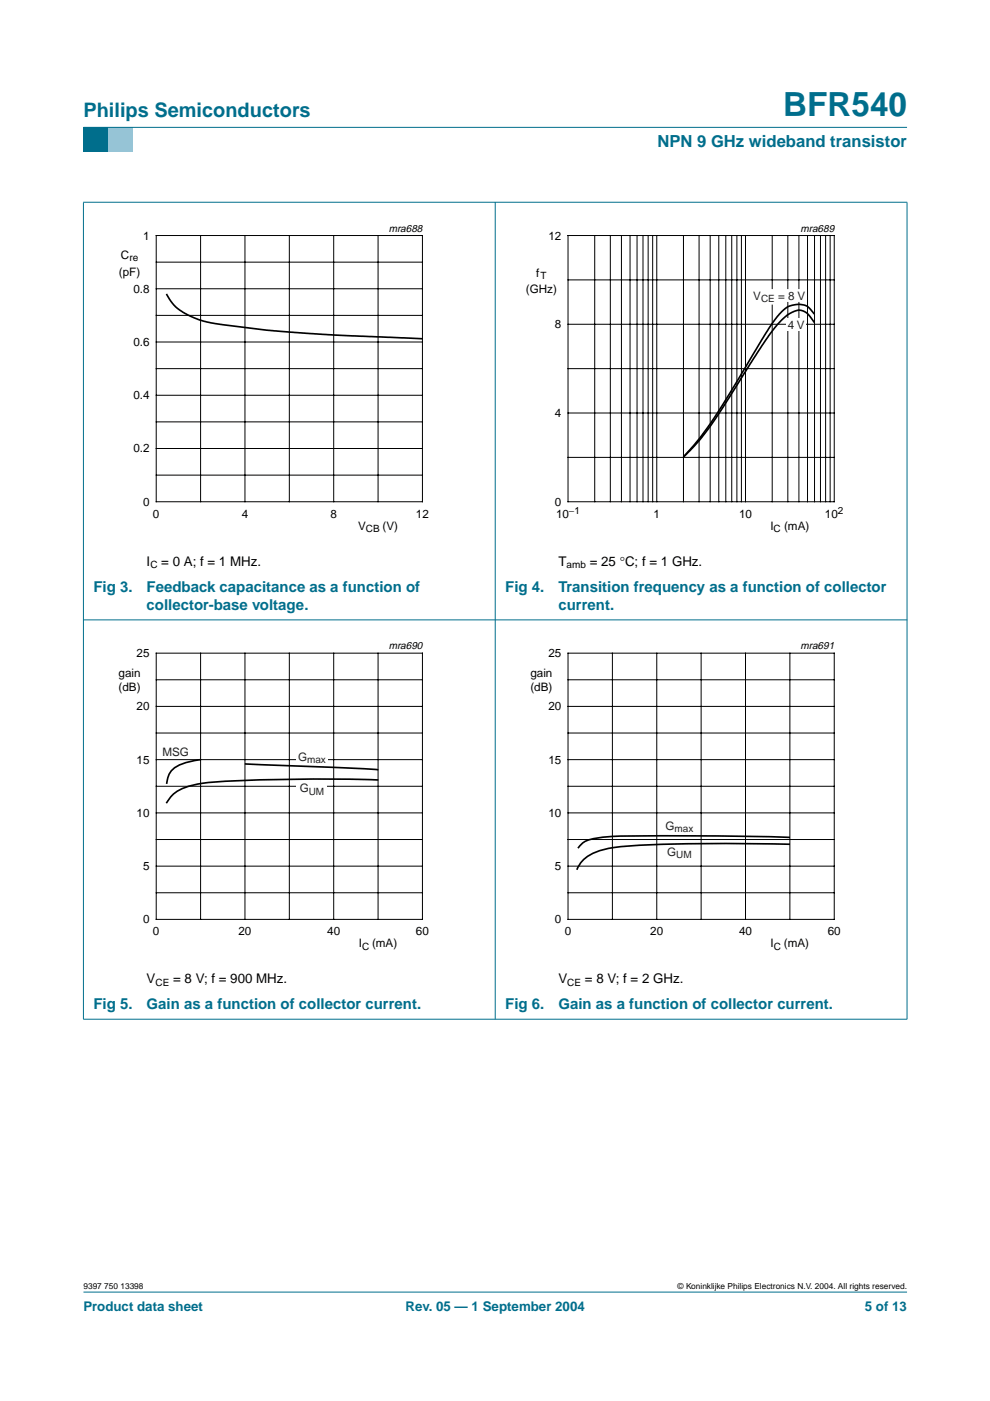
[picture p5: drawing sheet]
<svg xmlns="http://www.w3.org/2000/svg" width="210mm" height="297mm" viewBox="0 0 210 297" stroke-linecap="round" stroke-linejoin="round" font-family="sans-serif">
<path d="M17.7 273.9h174.6z" fill="#006e8c" stroke="#006e8c" stroke-width=".21"/>
<path d="M17.7 27h5.3v5.3h-5.3z" fill-rule="evenodd" fill="#006e8c"/>
<path d="M23 27h5.3v5.3h-5.3z" fill-rule="evenodd" fill="#96c4d6"/>
<g fill="#006e8c" stroke="#006e8c" stroke-width=".21">
<path d="M17.7 27h174.6z"/>
<path d="M17.7 42.9v173.2z"/>
<path d="M105 42.8v173.3z"/>
<path d="M192.3 42.9v173.2z"/>
<path d="M17.6 42.9h174.8z"/>
<path d="M17.6 131.4h174.8z"/>
<path d="M17.6 216.1h174.8z"/>
</g>
<path d="M20.4 47.1h81.9v66.3h-81.9zM107.7 47.1h81.9v66.3h-81.9z" fill="none" stroke="#fff" stroke-width=".21"/>
<g fill="none" stroke="#000" stroke-width=".21">
<path d="M33.1 49.9h56.5v56.5h-56.5zM33.1 55.6h56.5M42.5 49.9v56.5M51.9 49.9v56.5M61.3 49.9v56.5M70.8 49.9v56.5M80.2 49.9v56.5M120.4 49.9h56.5v56.5h-56.5zM120.4 59.3h56.5M126.1 49.9v56.5M129.4 49.9v56.5M131.8 49.9v56.5"/>
<path d="M133.6 49.9v56.5M135.1 49.9v56.5M136.3 49.9v56.5M137.4 49.9v56.5M138.4 49.9v56.5M139.2 49.9v56.5M144.9 49.9v56.5M148.2 49.9v56.5M150.6 49.9v56.5M152.4 49.9v56.5M153.9 49.9v56.5M155.1 49.9v56.5"/>
<path d="M156.2 49.9v56.5M157.2 49.9v56.5M158.1 49.9v56.5M163.7 49.9v56.5M167 49.9v56.5M169.4 49.9v56.5M171.2 49.9v56.5M172.7 49.9v56.5M174 49.9v56.5M175.1 49.9v56.5M176 49.9v56.5M33.1 66.9h56.5"/>
<path d="M33.1 78.2h56.5M33.1 61.2h56.5M33.1 72.5h56.5M120.4 78.2h56.5M120.4 68.8h56.5M33.1 89.4h56.5M33.1 83.8h56.5M33.1 95.1h56.5M120.4 87.6h56.5M120.4 97h56.5M33.1 100.7h56.5"/>
</g>
<path d="M35.3 62.3l1.3 2.1a13.5 13.5 0 0 0 6 3.5l4.5 .9 11.2 1.4 12.4 .8 18.9 .8" fill="none" stroke="#000" stroke-width=".35"/>
<g fill="#fff">
<path d="M161.6 61.3h9.3v2.7h-5.9v.6h-3.4z"/>
<path d="M166.6 67.4h4.2v2.7h-4.2z"/>
</g>
<path d="M172.6 68.4l-1.5-2-.8-.4-.8-.3-1.1 .3-1.1 .6-1.8 1.5-1.7 1.9-2.2 3.2-11 17.2-2.4 3.1-3.3 3.4M172.6 66.6l-1.5-1.7-1.6-.4-2.3 .5-.8 .5-1.1 1.1-2.9 4-7.9 13.1-3.9 6.2-2.2 2.9-3.5 4.1" fill="none" stroke="#000" stroke-width=".35"/>
<path d="M20.4 135.7h81.9v66.3h-81.9z" fill="none" stroke="#fff" stroke-width=".21"/>
<g fill="none" stroke="#000" stroke-width=".21">
<path d="M33.1 138.5h56.5v56.4h-56.5zM42.5 138.5v56.4M51.9 138.5v56.4M61.3 138.5v56.4M70.8 138.5v56.4M80.2 138.5v56.4M33.1 144.1h56.5M33.1 155.4h56.5M33.1 149.8h56.5M33.1 166.7h56.5M33.1 178h56.5M33.1 161.1h56.5"/>
<path d="M33.1 172.3h56.5M33.1 189.3h56.5M33.1 183.6h56.5"/>
</g>
<g fill="#fff">
<path d="M62.7 159.2h6.8v3.3h-6.8z"/>
<path d="M62.8 165.9h6.5v3.4h-6.5z"/>
</g>
<path d="M42.4 161.1a11.6 11.6 0 0 0-5.8 2 4.6 4.6 0 0 0-1.3 3.1M51.9 162l21.3 .8 7 .4M80.2 165.4a375 375 0 0 0-36.2 .5 13.2 13.2 0 0 0-7.4 2.6l-1.3 1.8M167.5 179a397.4 397.4 0 0 0-36.1 .5 12.8 12.8 0 0 0-7.9 3l-1.2 1.9M167.5 177.5a804.8 804.8 0 0 0-37.7-.2l-1.7 .2a9.8 9.8 0 0 0-4.5 1.2l-1.1 1.1" fill="none" stroke="#000" stroke-width=".35"/>
<path d="M107.7 135.7h81.9v66.3h-81.9z" fill="none" stroke="#fff" stroke-width=".21"/>
<g fill="none" stroke="#000" stroke-width=".21">
<path d="M120.4 138.5h56.5v56.4h-56.5zM129.8 138.5v56.4M139.2 138.5v56.4M148.7 138.5v56.4M158.1 138.5v56.4M167.5 138.5v56.4M120.4 144.1h56.5M120.4 155.4h56.5M120.4 149.8h56.5M120.4 166.7h56.5M120.4 178h56.5M120.4 161.1h56.5"/>
<path d="M120.4 172.3h56.5M120.4 189.3h56.5M120.4 183.6h56.5"/>
</g>
<text font-size="7.1" fill="#006e8c" x="166" y="24.7">BFR540</text>
<text font-size="4.2" fill="#006e8c" x="17.7" y="24.9">Philips Semiconductors</text>
<text font-size="3.5" fill="#006e8c" x="139.4" y="31.1">NPN 9 GHz wideband transistor</text>
<g font-size="3.2" fill="#006e8c">
<text x="19.8" y="125.4">Fig 3.</text>
<text x="31.1" y="125.4">Feedback capacitance as a function of</text>
<text x="107.1" y="125.4">Fig 4.</text>
<text x="118.4" y="125.4">Transition frequency as a function of collector</text>
<text x="31.1" y="129.3">collector-base voltage.</text>
<text x="118.4" y="129.3">current.</text>
<text x="19.8" y="214">Fig 5.</text>
<text x="31.1" y="214">Gain as a function of collector current.</text>
<text x="107.1" y="214">Fig 6.</text>
<text x="118.4" y="214">Gain as a function of collector current.</text>
</g>
<g font-size="2.8">
<text x="31.1" y="119.9">I</text>
<text x="34.2" y="119.9">= 0 A; f = 1 MHz.</text>
<text x="118.4" y="119.9">T</text>
<text x="125" y="119.9">= 25 °C; f = 1 GHz.</text>
<text x="31.1" y="208.5">V</text>
<text x="36.7" y="208.5">= 8 V; f = 900 MHz.</text>
<text x="118.4" y="208.5">V</text>
<text x="124" y="208.5">= 8 V; f = 2 GHz.</text>
</g>
<g font-size="2.8" fill="#006e8c">
<text x="17.7" y="278">Product data sheet</text>
<text x="86" y="278">Rev. 05 — 1 September 2004</text>
<text x="183.4" y="278">5 of 13</text>
</g>
<g font-size="2.5">
<text x="30.3" y="50.8">1</text>
<text x="116.3" y="50.8">12</text>
<text x="25.2" y="58.4">(pF)</text>
<text x="25.6" y="54.9">C</text>
<text x="113.7" y="58.7">f</text>
<text x="28.3" y="62.1">0.8</text>
<text x="111.5" y="62.2">(GHz)</text>
<text x="117.7" y="69.6">8</text>
<text x="28.3" y="73.4">0.6</text>
<text x="28.3" y="84.6">0.4</text>
<text x="117.7" y="88.4">4</text>
<text x="28.3" y="95.9">0.2</text>
<text x="30.3" y="107.2">0</text>
<text x="117.7" y="107.2">0</text>
<text x="32.4" y="109.8">0</text>
<text x="51.3" y="109.8">4</text>
<text x="70.1" y="109.8">8</text>
<text x="75.9" y="112.3">V</text>
<text x="81.1" y="112.3">(V)</text>
<text x="88.2" y="109.8">12</text>
<text x="117.9" y="109.8">10</text>
<text x="138.6" y="109.8">1</text>
<text x="156.7" y="109.8">10</text>
<text x="163.3" y="112.3">I</text>
<text x="166.2" y="112.3">(mA)</text>
<text x="174.9" y="109.8">10</text>
<text x="25.1" y="143.5">gain</text>
<text x="29" y="139.3">25</text>
<text x="112.5" y="143.5">gain</text>
<text x="116.3" y="139.3">25</text>
<text x="25.1" y="146.5">(dB)</text>
<text x="112.5" y="146.5">(dB)</text>
<text x="29" y="150.6">20</text>
<text x="116.3" y="150.6">20</text>
<text x="29" y="161.9">15</text>
<text x="116.3" y="161.9">15</text>
<text x="29" y="173.2">10</text>
<text x="116.3" y="173.2">10</text>
<text x="30.3" y="184.5">5</text>
<text x="117.7" y="184.5">5</text>
<text x="30.3" y="195.8">0</text>
<text x="117.6" y="195.8">0</text>
<text x="32.4" y="198.3">0</text>
<text x="50.6" y="198.3">20</text>
<text x="69.4" y="198.3">40</text>
<text x="76.1" y="200.9">I</text>
<text x="78.9" y="200.9">(mA)</text>
<text x="88.2" y="198.3">60</text>
<text x="119.7" y="198.3">0</text>
<text x="137.9" y="198.3">20</text>
<text x="156.7" y="198.3">40</text>
<text x="163.4" y="200.9">I</text>
<text x="166.2" y="200.9">(mA)</text>
<text x="175.5" y="198.3">60</text>
</g>
<g font-size="2.5" fill="#231f20">
<text x="159.7" y="63.6">V</text>
<text x="165" y="63.6">= 8 V</text>
<text x="167" y="69.7">4 V</text>
<text x="34.4" y="160.2">MSG</text>
<text x="63.2" y="161.3">G</text>
<text x="63.5" y="168">G</text>
<text x="141.1" y="175.9">G</text>
<text x="141.5" y="181.4">G</text>
</g>
<g font-size="2.2">
<text x="82.4" y="49.1">mra688</text>
<text x="169.7" y="49.1">mra689</text>
<text x="82.4" y="137.6">mra690</text>
<text x="169.7" y="137.6">mra691</text>
</g>
<g font-size="2.1">
<text x="27.4" y="55.4">re</text>
<text x="114.6" y="59.2">T</text>
<text x="77.6" y="112.8">CB</text>
<text x="120.6" y="109">−1</text>
<text x="164" y="112.8">C</text>
<text x="177.7" y="109">2</text>
<text x="31.9" y="120.4">C</text>
<text x="120.1" y="120.4">amb</text>
<text x="76.8" y="201.3">C</text>
<text x="164.1" y="201.3">C</text>
<text x="33" y="209">CE</text>
<text x="120.3" y="209">CE</text>
</g>
<g font-size="2.1" fill="#231f20">
<text x="161.4" y="64.1">CE</text>
<text x="65.1" y="161.7">max</text>
<text x="65.5" y="168.4">UM</text>
<text x="143" y="176.4">max</text>
<text x="143.4" y="181.9">UM</text>
</g>
<g font-size="1.8">
<text x="17.7" y="273.4">9397 750 13398</text>
<text x="143.7" y="273.4">© Koninklijke Philips Electronics N.V. 2004. All rights reserved.</text>
</g>
</svg>
